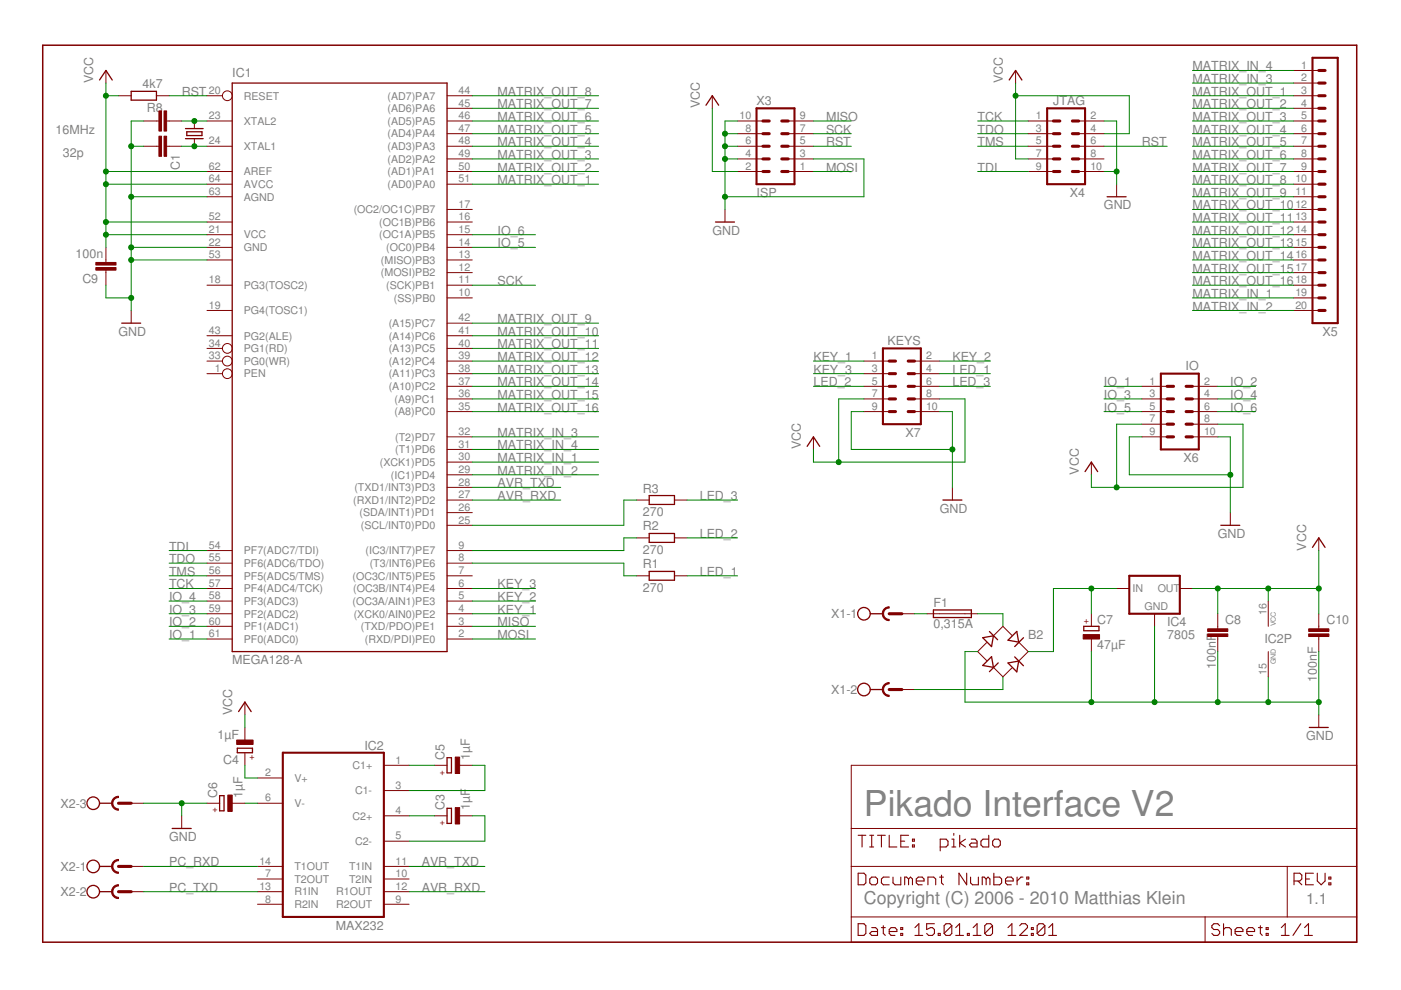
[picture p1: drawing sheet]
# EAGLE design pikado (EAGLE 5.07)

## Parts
B2  RB1A  [RB1A]
C1  32p  C-EU025-025X050  [C025-025X050]
C2  32p  C-EU025-025X050  [C025-025X050]
C3  1µF  CPOL-EUE2.5-5  [E2,5-5]
C4  1µF  CPOL-EUE2.5-5  [E2,5-5]
C5  1µF  CPOL-EUE2.5-5  [E2,5-5]
C6  1µF  CPOL-EUE2.5-5  [E2,5-5]
C7  47µF  CPOL-EUE2-5  [E2-5]
C8  100nF  C-EU025-025X050  [C025-025X050]
C9  100n  C-EU025-025X050  [C025-025X050]
C10  100nF  C-EU025-025X050  [C025-025X050]
F1  0,315A  TR5  [TR5]
IC1  MEGA128-A  [TQFP64]
IC2  MAX232  [DIL16]
IC4  7805  78XXS  [78XXS]
Q1  16MHz  CRYSTALHC49U-V  [HC49U-V]
R1  270  R-EU_0207/10  [0207/10]
R2  270  R-EU_0207/10  [0207/10]
R3  270  R-EU_0207/10  [0207/10]
R8  4k7  R-EU_0207/10  [0207/10]
X1  RIA182-02  [RIA182-02]
X2  RIA182-03  [RIA182-03]
X3  ISP  ML10  [ML10]
X4  JTAG  ML10  [ML10]
X5  MA20-1  [MA20-1]
X6  IO  ML10  [ML10]
X7  KEYS  ML10  [ML10]

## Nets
AVR_RXD: IC1.27((RXD1/INT2)PD2) IC2.12(R1OUT)
AVR_TXD: IC1.28((TXD1/INT3)PD3) IC2.11(T1IN)
GND: B2.- C1.2 C2.2 C6.+ C7.- C8.2 C9.1 C10.2 IC1.22(GND) IC1.53(GND1) IC1.63(AGND) IC2.15(GND) IC4.GND X2.3 X3.3 X3.4 X3.6 X3.8 X3.10 X4.2 X4.10 X6.9 X6.10 X7.9 X7.10
IO_1: IC1.61(PF0(ADC0)) X6.1
IO_2: IC1.60(PF1(ADC1)) X6.2
IO_3: IC1.59(PF2(ADC2)) X6.3
IO_4: IC1.58(PF3(ADC3)) X6.4
IO_5: IC1.14((OC0)PB4) X6.5
IO_6: IC1.15((OC1A)PB5) X6.6
KEY_1: IC1.4((XCK0/AIN0)PE2) X7.1
KEY_2: IC1.5((OC3A/AIN1)PE3) X7.2
KEY_3: IC1.6((OC3B/INT4)PE4) X7.3
LED_1: R1.2 X7.4
LED_2: R2.2 X7.5
LED_3: R3.2 X7.6
MATRIX_IN_1: IC1.30((XCK1)PD5) X5.19
MATRIX_IN_2: IC1.29((IC1)PD4) X5.20
MATRIX_IN_3: IC1.32((T2)PD7) X5.2
MATRIX_IN_4: IC1.31((T1)PD6) X5.1
MATRIX_OUT_1: IC1.51((AD0)PA0) X5.3
MATRIX_OUT_2: IC1.50((AD1)PA1) X5.4
MATRIX_OUT_3: IC1.49((AD2)PA2) X5.5
MATRIX_OUT_4: IC1.48((AD3)PA3) X5.6
MATRIX_OUT_5: IC1.47((AD4)PA4) X5.7
MATRIX_OUT_6: IC1.46((AD5)PA5) X5.8
MATRIX_OUT_7: IC1.45((AD6)PA6) X5.9
MATRIX_OUT_8: IC1.44((AD7)PA7) X5.10
MATRIX_OUT_9: IC1.42((A15)PC7) X5.11
MATRIX_OUT_10: IC1.41((A14)PC6) X5.12
MATRIX_OUT_11: IC1.40((A13)PC5) X5.13
MATRIX_OUT_12: IC1.39((A12)PC4) X5.14
MATRIX_OUT_13: IC1.38((A11)PC3) X5.15
MATRIX_OUT_14: IC1.37((A10)PC2) X5.16
MATRIX_OUT_15: IC1.36((A9)PC1) X5.17
MATRIX_OUT_16: IC1.35((A8)PC0) X5.18
MISO: IC1.3((TXD/PDO)PE1) X3.9
MOSI: IC1.2((RXD/PDI)PE0) X3.1
N$1: C6.- IC2.6(V-)
N$2: B2.+ C7.+ IC4.IN
N$3: C1.1 IC1.24(XTAL1) Q1.1
N$4: IC1.8((T3/INT6)PE6) R1.1
N$5: C2.1 IC1.23(XTAL2) Q1.2
N$7: F1.1 X1.1
N$8: C5.+ IC2.1(C1+)
N$9: C3.+ IC2.4(C2+)
N$10: C5.- IC2.3(C1-)
N$11: C3.- IC2.5(C2-)
N$12: C4.+ IC2.2(V+)
N$13: B2.AC1 F1.2
N$14: IC1.9((IC3/INT7)PE7) R2.1
N$15: IC1.25((SCL/INT0)PD0) R3.1
N$16: B2.AC2 X1.2
PC_RXD: IC2.14(T1OUT) X2.1
PC_TXD: IC2.13(R1IN) X2.2
RST: IC1.20(RESET) R8.1 X3.5 X4.6
SCK: IC1.11((SCK)PB1) X3.7
TCK: IC1.57(PF4(ADC4/TCK)) X4.1
TDI: IC1.54(PF7(ADC7/TDI)) X4.9
TDO: IC1.55(PF6(ADC6/TDO)) X4.3
TMS: IC1.56(PF5(ADC5/TMS)) X4.5
VCC: C4.- C8.1 C9.2 C10.1 IC1.21(VCC) IC1.52(VCC1) IC1.62(AREF) IC1.64(AVCC) IC2.16(VCC) IC4.OUT R8.2 X3.2 X4.4 X4.7 X6.7 X6.8 X7.7 X7.8
Unconnected: IC1.1(PEN) IC1.7((OC3C/INT5)PE5) IC1.10((SS)PB0) IC1.12((MOSI)PB2) IC1.13((MISO)PB3) IC1.16((OC1B)PB6) IC1.17((OC2/OC1C)PB7) IC1.18(PG3(TOSC2)) IC1.19(PG4(TOSC1)) IC1.26((SDA/INT1)PD1) IC1.33(PG0(WR)) IC1.34(PG1(RD)) IC1.43(PG2(ALE)) IC2.7(T2OUT) IC2.8(R2IN) IC2.9(R2OUT) IC2.10(T2IN) X4.8

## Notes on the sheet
- Pikado Interface V2
- Copyright (C) 2006 - 2010 Matthias Klein | 1.1
